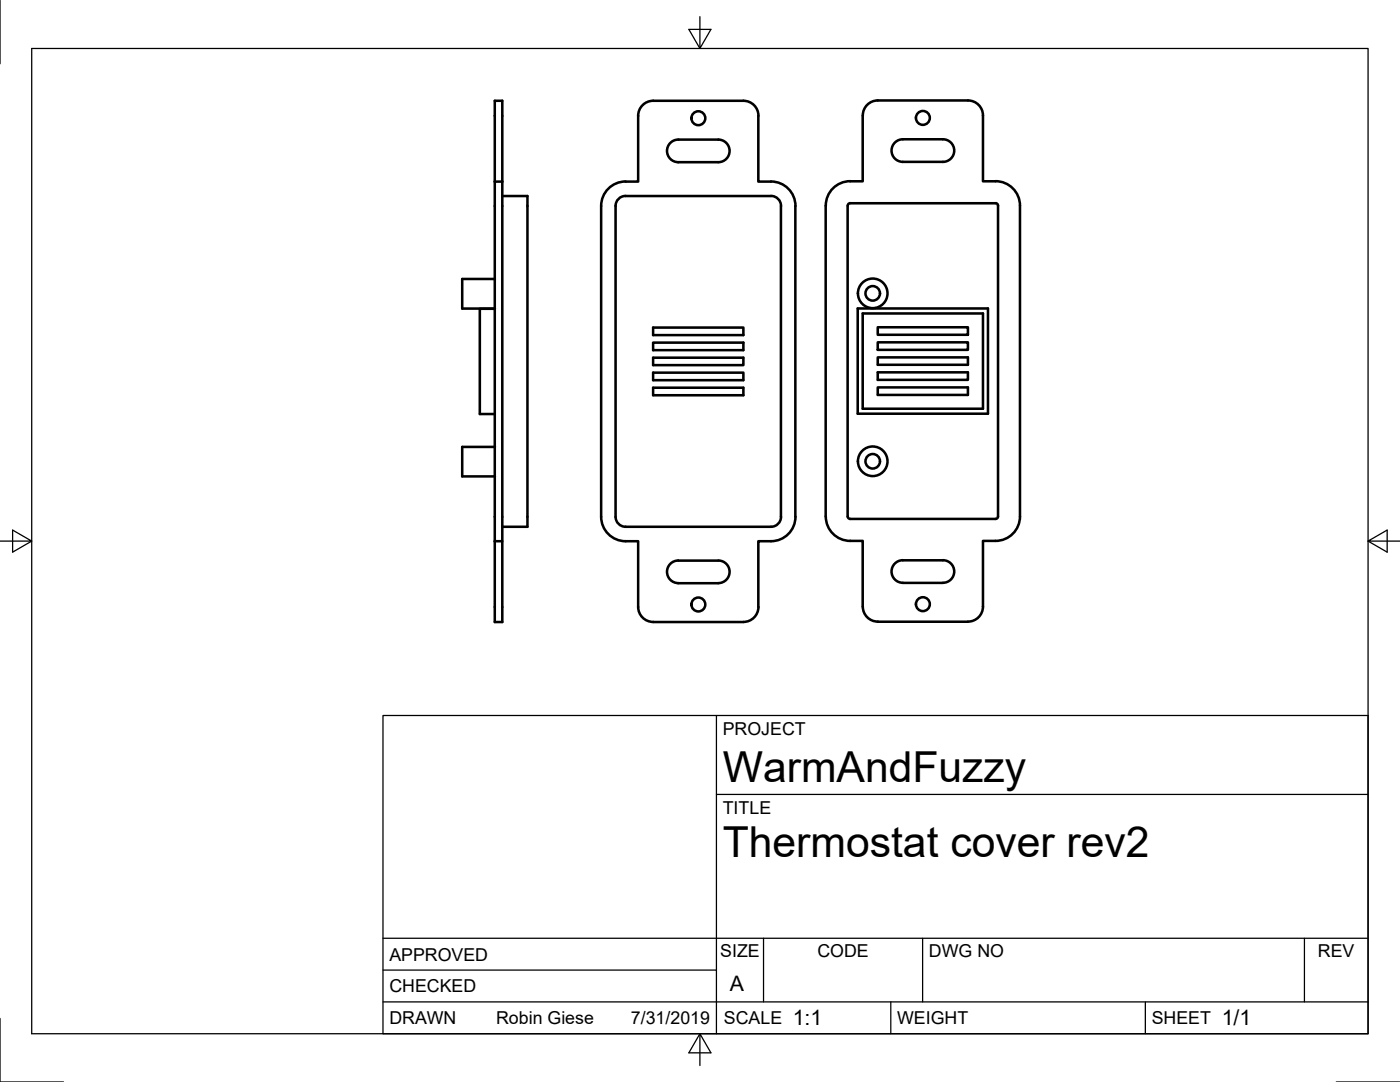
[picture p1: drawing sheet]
<svg xmlns="http://www.w3.org/2000/svg" width="279mm" height="216mm" viewBox="0 0 279 216" stroke-linecap="round" stroke-linejoin="round" font-family="sans-serif">
<!-- layer: Visible -->
<g fill="none" stroke="#000" stroke-width=".51">
<path d="M98.7 36.2v71.8M98.7 36.2v-16.1h1.5v16.1M98.7 36.2h1.5M100.2 39.1h5.1v66h-5.1M100.2 36.2v71.8M123.4 39.7l.9-.5 .5-.1h29.1a1.96 1.96 0 0 1 2 2v62a2 2 0 0 1-2 2h-29a2 2 0 0 1-2-2v-62v-.5zM130.3 20.1h18.1a2.99 2.99 0 0 1 3 3M130.4 20.1a2.99 2.99 0 0 0-3 3v13.1a7 7 0 0 0-5.7 1.2 4.9 4.9 0 0 0-1.7 3.7v62a4.9 4.9 0 0 0 4.8 4.9h2.6v13.1M133.8 28.5l1-.6h.6h8a2.25 2.25 0 0 1 2.2 2.2 2.25 2.25 0 0 1-2.2 2.3h-8a2.25 2.25 0 0 1-2.1-1.4 2.25 2.25 0 0 1 .5-2.5zM151.3 23.1v13.1h2.6a4.8 4.8 0 0 1 4.8 4.9M178.6 28.5l1-.6 .6-.1h8a2.25 2.25 0 0 1 2.2 2.3 2.25 2.25 0 0 1-2.2 2.2h-8a2.25 2.25 0 0 1-2.1-1.4 2.25 2.25 0 0 1 .5-2.4zM98.8 55.7h-6.6v5.9h6.6"/>
<path d="M158.7 41.1v62M164.8 41v62.1M164.8 41a4.8 4.8 0 0 1 4.9-4.8h2.5v-13.1a3 3 0 0 1 3-3.1h18a2.99 2.99 0 0 1 3 3v13.2h2.5a4.8 4.8 0 0 1 4.9 4.8M169.2 41v62.1M169.7 40.6h29M169.7 40.5l-.4 .3-.1 .2M198.7 40.5l.2 .1 .3 .4M199.2 41v62.1M203.6 41v62.1M98.7 61.6h-2.9v21h2.9M130.3 65.4h18.1v1.5h-18.1zM130.3 68.4h18.1v1.5h-18.1z"/>
<path d="M130.3 71.4h18.1v1.5h-18.1zM130.3 74.4h18.1v1.5h-18.1zM130.3 77.4h18.1v1.5h-18.1zM171.2 61.6h26v21h-26zM172.2 62.5h24v19.1h-24zM175.2 65.3h18v1.5h-18zM175.2 68.3h18v1.5h-18zM175.2 71.3h18v1.5h-18zM175.2 74.3h18v1.5h-18zM175.2 77.3h18v1.5h-18zM98.8 89.2h-6.6v5.9h6.6M98.7 108h1.5v16.1h-1.5z"/>
<path d="M133.8 112.5l1-.6 .6-.1h8a2.26 2.26 0 0 1 2.2 2.3 2.26 2.26 0 0 1-2.3 2.3h-7.9a2.25 2.25 0 0 1-2.1-1.4 2.25 2.25 0 0 1 .5-2.5zM158.7 103.1a4.9 4.9 0 0 1-4.8 4.9h-2.6v13.1M164.8 103a4.9 4.9 0 0 0 4.9 4.9h2.5v13.2a3 3 0 0 0 3 2.9l18 .1a3 3 0 0 0 3-3.1v-13.1a7.7 7.7 0 0 0 4.9-.6 4.9 4.9 0 0 0 2.5-4.3M169.2 103l.1 .3 .4 .2h29h.2l.3-.5M180.2 111.8h8M180.2 111.8a2.26 2.26 0 0 0-2.3 2.2 2.26 2.26 0 0 0 2.3 2.3h8a2.25 2.25 0 0 0 2.2-2.3 2.25 2.25 0 0 0-2.2-2.2M127.4 121.1a2.99 2.99 0 0 0 3 3M130.3 124.1h18.1M151.4 121.1a2.99 2.99 0 0 1-3 3"/>
<circle cx="139.4" cy="23.6" r="1.39"/>
<circle cx="184.2" cy="23.5" r="1.39"/>
<circle cx="174.2" cy="58.5" r="1.45"/>
<circle cx="174.2" cy="58.5" r="2.95"/>
<circle cx="174.2" cy="92" r="1.45"/>
<circle cx="174.2" cy="92" r="2.95"/>
<circle cx="139.4" cy="120.6" r="1.39"/>
<circle cx="184.2" cy="120.6" r="1.39"/>
</g>
<!-- layer: Border -->
<path d="M0 0v12.7M6.3 9.7h266.7v196.6h-266.7zM139.7 3.3v6.4l2.2-3.8h-4.4l2.2 3.8M0 108h6.3l-3.8-2.2v4.4l3.8-2.2M273 108l3.8 2.2v-4.4l-3.8 2.2h6.4M0 203.2v12.7h12.7M139.7 206.3l-2.2 3.8h4.4l-2.2-3.8v6.3M266.7 215.9h12.7" fill="none" stroke="#000" stroke-width=".25"/>
<!-- layer: Titleblock -->
<path d="M76.4 142.8h196.6v63.5h-196.6zM143 158.5h130M143 142.8v63.5M76.4 199.9h196.6M76.4 193.6h66.6M76.4 187.2h196.6M152.4 187.2v12.7M177.8 199.9v6.4M184.1 187.2v12.7M228.6 199.9v6.4M260.3 187.2v12.7" fill="none" stroke="#000" stroke-width=".25"/>
<g font-size="8.5">
<text x="144.3" y="156">WarmAndFuzzy</text>
<text x="144.3" y="171">Thermostat cover rev2</text>
</g>
<g font-size="4.3">
<text x="145.7" y="197.7">A</text>
<text x="158.2" y="204.6">1:1</text>
<text x="243.8" y="204.6">1/1</text>
</g>
<g font-size="3.5">
<text x="144.3" y="146.6">PROJECT</text>
<text x="144.3" y="162.3">TITLE</text>
<text x="77.7" y="191.7">APPROVED</text>
<text x="143.7" y="191">SIZE</text>
<text x="163.1" y="191">CODE</text>
<text x="185.4" y="191">DWG NO</text>
<text x="263" y="191">REV</text>
<text x="77.7" y="198">CHECKED</text>
<text x="77.7" y="204.4">DRAWN</text>
<text x="99" y="204.4">Robin Giese</text>
<text x="125.9" y="204.4">7/31/2019</text>
<text x="144.5" y="204.4">SCALE</text>
<text x="179" y="204.4">WEIGHT</text>
<text x="229.8" y="204.4">SHEET</text>
</g>
</svg>
